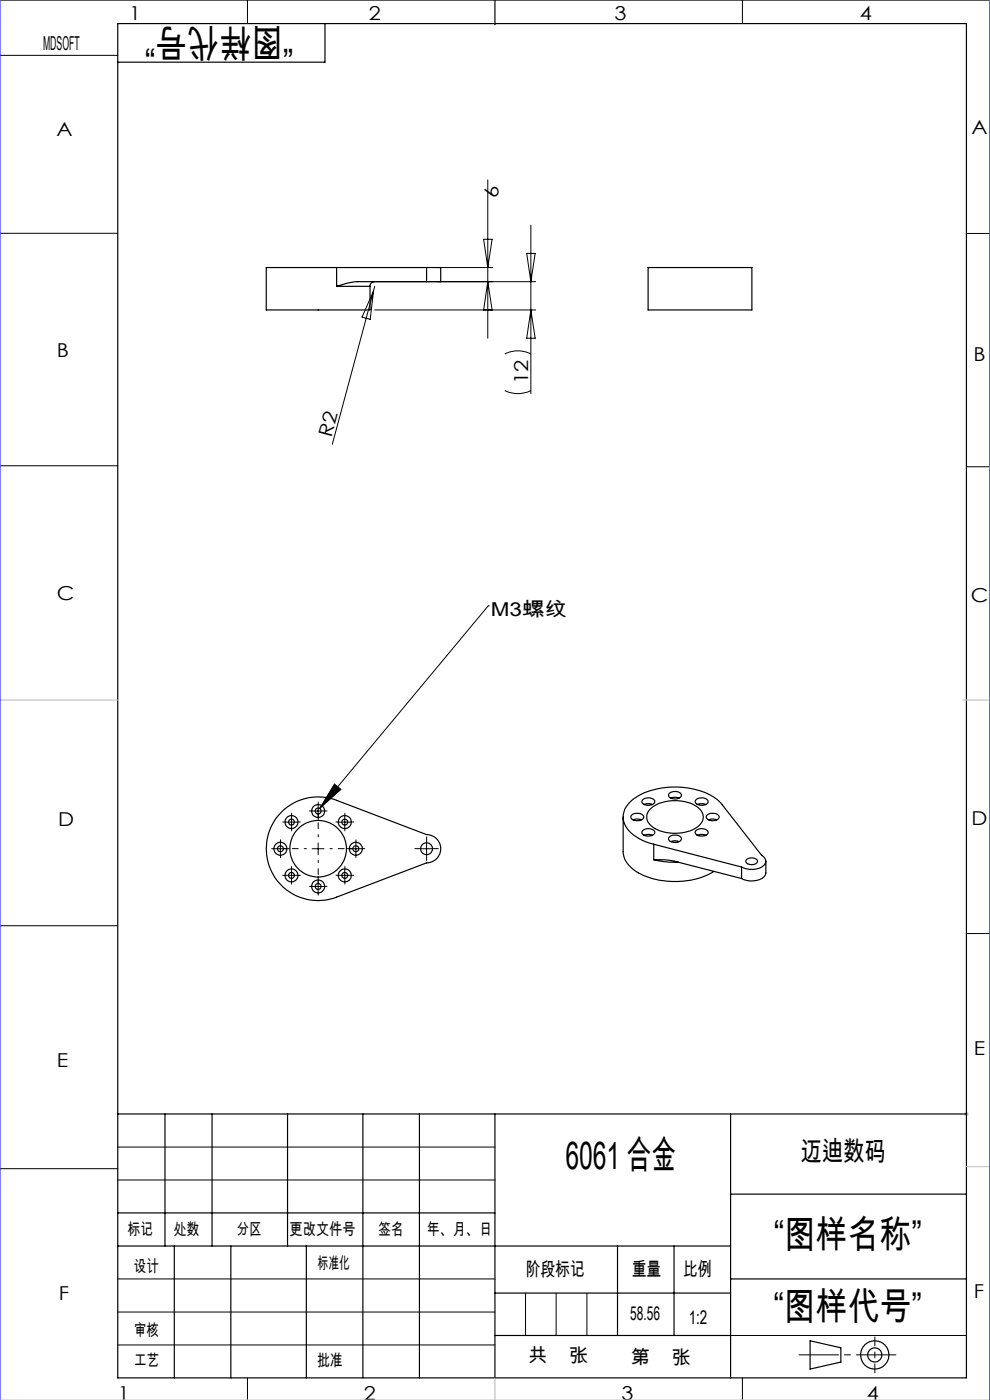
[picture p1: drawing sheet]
<svg xmlns="http://www.w3.org/2000/svg" width="210mm" height="297mm" viewBox="0 0 210 297" stroke-linecap="round" stroke-linejoin="round" font-family="sans-serif">
<g fill="none" stroke="#000" stroke-width=".21">
<path d="M0 0h210M0 11.7h25M52.5 0v5M157.5 0v5M103.5 38.2v33.6M0 49.5h25M79.5 59.8h34.1M92.7 56.8h11.8M102.6 50.8h1.8l-.9 6zM111.7 53.8h1.8l-.9 6zM112.6 47.8v35.7M205 49.5h5"/>
<path d="M79.2 61.7l-8.7 32.6M79.2 61.7l-.7 6.1-1.7-.5zM79.5 65.8h34.1M79.5 60.7l-.3 1M102.6 65.8l.9-6 .9 6M107.1 75.1a6.1 6.1 0 0 1 5.5 0M112.6 65.8l.9 6h-1.8zM0 98.8h25M107.1 82.9a6.4 6.4 0 0 0 5.5 0M205 99h5M103.6 128.5h.1M103.6 128.5l-35.8 43"/>
<path d="M59.5 178.8v2.5M60.6 174.4h2.5M61.8 173.1v2.5M66.2 172h2.5M67.5 170.8v2.5M67.5 178.8v2.5M70.9 166.3l1.4 1.2-4.5 4zM71.9 174.4h2.5M73.1 173.1v2.5M75.5 178.8v2.5M90.5 178.8v2.5M0 196.4h25"/>
<path d="M58.2 180.1h2.5M60.6 185.7h2.5M61.8 184.5v2.5M66.2 180.1h2.5M66.2 188.1h2.5M67.5 186.8v2.5M71.9 185.7h2.5M73.1 184.5v2.5M74.2 180.1h2.5M89.2 180.1h2.5M205 198h5M0 247.9h25"/>
<path d="M25 243.3h80M25 250.3h80M25 278.3h80M25 271.3h80M111.5 274.3v9M118 274.3v9M124.5 274.3v9M25 285.3h80M52.5 292.3v4.7M155 283.3h50M157.5 292.3v4.7"/>
</g>
<g fill="none" stroke="#000" stroke-width=".25">
<path d="M25 5h180v287.3h-180zM68.9 5v8.2h-43.9M105 0v5.2M71.4 56.8h-14.9v9h22v-5.1M71.4 56.8v3.9M71.4 56.8h19.1M79.5 59.8a1.02 1.02 0 0 0-1 .9M90.5 59.8h-15.1l-2.1 .3-1.9 .6M90.5 56.8h3v3h-3M90.5 56.8v3M137.5 56.8h22v9h-22zM71.4 60.7h7.1"/>
<path d="M59.7 172.3a11 11 0 0 1 11.7-2.5l19.1 7.3a3 3 0 0 1 3 3 3 3 0 0 1-3 3l-19.1 7.2a11 11 0 0 1-13.2-4.2 11 11 0 0 1 1.5-13.8zM132.2 173.3v7.4a5.9 5.9 0 0 0 4 4.9 17.2 17.2 0 0 0 15.2-.7M133.9 173a1.73 1.73 0 0 1 2.7 .3 1.62 1.62 0 0 1-2.5 .5l-.3-.4zM134.3 173.9l.7-.2 1.1 .2M136.3 169.6a1.67 1.67 0 0 1 2.6 .4 1.51 1.51 0 0 1-2.2 .7 .62 .62 0 0 1-.5-.4 .62 .62 0 0 1 .1-.7zM136.3 176.2a1.89 1.89 0 0 1 2.6 .2 1.11 1.11 0 0 1-1.4 1 .97 .97 0 0 1-1.3-1zM136.6 177.2l.8-.2 1 .2M136.6 170.7l.6-.2 1.2 .2M137.9 171.7a8.7 8.7 0 0 1 10.3-.3 2.42 2.42 0 0 1-.5 4.2 8.9 8.9 0 0 1-9.6-.4 2.28 2.28 0 0 1-.2-3.5zM138.7 179.1a8.5 8.5 0 0 1-6.3-4.5 4.5 4.5 0 0 1 2.2-5.3 17 17 0 0 1 15-1.1 8.8 8.8 0 0 1 3.6 2.5l8.4 10.8a1.33 1.33 0 0 1 .9 1.3 1.33 1.33 0 0 1-1 1.2l-1.4 .4a5 5 0 0 1-2.8-.5M138.7 179.1l18.6 4.8M138.7 179.1v3.3"/>
<path d="M142 177.5a1.75 1.75 0 0 1 2.6 .4 1.62 1.62 0 0 1-2.5 .5 .54 .54 0 0 1-.1-.9zM142 168.3a1.75 1.75 0 0 1 2.6 .4 1.57 1.57 0 0 1-2.8 0zM142.3 178.5l.7-.1 1 .1M142.3 169.3l.9-.2 .8 .2M147.6 176.3a1.73 1.73 0 0 1 2.6 .3 1.51 1.51 0 0 1-2.2 .6 .64 .64 0 0 1-.4-.9zM147.6 169.8a1.68 1.68 0 0 1 2.6 .2 1.51 1.51 0 0 1-2.2 .7 .64 .64 0 0 1-.4-.9zM148 177.2l.7-.2 1 .2M148 170.7l.5-.2 1.2 .2M150 172.9a1.73 1.73 0 0 1 2.5 .4 1.57 1.57 0 0 1-2.4 .5 .52 .52 0 0 1-.1-.9zM150.3 173.9l.7-.2 1 .2M138.7 182.4l3.9 .2 14.7 3.8M138.7 182.4l2.2 .4 3 .1"/>
<path d="M157.3 183.9v2.5M158.3 182.4a1.55 1.55 0 0 1 2.4 .3 1.43 1.43 0 0 1-2.5 0zM162.5 182.7v2.5a2.25 2.25 0 0 1-2.4 1.6h-1.5l-1.3-.4M25 236.3h180M35 236.3v28M45 236.3v28M61 236.3v28M77 236.3v56M89 236.3v56M105 236.3v56M155 236.3v56M25 257.3h80"/>
<path d="M155 253.3h50M25 264.3h130M37 264.3v28M49 264.3v28M65 264.3v28M105 274.3h50M131 264.3v19M143 264.3v19M155 271.3h50M105 283.3h50M171.8 284.4l6.6 1.5v3.1l-6.6 1.4z"/>
<circle cx="61.8" cy="174.4" r=".61"/>
<circle cx="61.8" cy="174.4" r="1.38"/>
<circle cx="67.5" cy="172" r="1.37"/>
<circle cx="67.5" cy="172.1" r=".63"/>
<circle cx="73.1" cy="174.4" r=".62"/>
<circle cx="73.1" cy="174.4" r="1.39"/>
<circle cx="59.5" cy="180.1" r=".63"/>
<circle cx="59.5" cy="180.1" r="1.37"/>
<circle cx="61.8" cy="185.7" r="1.36"/>
<circle cx="61.8" cy="185.7" r=".62"/>
<circle cx="67.5" cy="180.1" r="6"/>
<circle cx="67.5" cy="188.1" r=".63"/>
<circle cx="67.5" cy="188.1" r="1.39"/>
<circle cx="73.1" cy="185.7" r="1.37"/>
<circle cx="73.1" cy="185.7" r=".63"/>
<circle cx="75.5" cy="180.1" r="1.36"/>
<circle cx="75.5" cy="180.1" r=".63"/>
<circle cx="90.5" cy="180" r="1.24"/>
<circle cx="185.5" cy="287.4" r="3"/>
<circle cx="185.6" cy="287.4" r="1.5"/>
</g>
<path d="M204.5 236.3h1M204.6 236l.8 .7M205 235.8v1M205.4 236l-.8 .7M205 247.5h5M0 297h210" fill="none" stroke="#c0c0c0" stroke-width=".21"/>
<g fill="none" stroke="#000" stroke-width=".21" stroke-dasharray="30.5 1.3 1.3 1.3">
<path d="M59.5 178.8v-.6M60.6 174.4h-.6M61.8 173.1v-.6M61.8 175.6v.7M63.1 174.4h.6M66.3 172h-.7M67.5 170.8v-.6M67.5 173.3v.6M68.8 172h.6M71.9 174.4h-.6M73.2 173.1v-.6M73.2 175.6v.7"/>
<path d="M74.4 174.4h.6M75.5 178.8v-.6M90.5 178.8v-1.3M58.2 180h-.6M59.5 181.3v.6M60.6 185.7h-.6M60.7 180h.7M61.8 184.4v-.6M61.8 186.9v.7M63.1 185.7h.6M66.3 188h-.7M67.5 186.8v-.6"/>
<path d="M67.5 189.3v.6M68.8 188h.6M71.9 185.7h-.6M73.2 184.4v-.6M73.2 186.9v.7M74.2 180h-.6M74.4 185.7h.6M75.5 181.3v.6M76.8 180h.6M89.2 180h-1.2M90.5 181.3v1.2M91.7 180h1.3"/>
</g>
<path d="M67.5 177.5v-4.7M65 180h-4.8M67.5 182.5v4.8M70 180h4.8" fill="none" stroke="#000" stroke-width=".21" stroke-dasharray="30.5 1.3 1.3 1.3" stroke-dashoffset="30"/>
<path d="M169.5 287.4h20.5" fill="none" stroke="#000" stroke-width=".21" stroke-dasharray="30.5 1.3 1.3 1.3" stroke-dashoffset="22.1"/>
<path d="M185.6 283.6v7.6" fill="none" stroke="#000" stroke-width=".21" stroke-dasharray="30.5 1.3 1.3 1.3" stroke-dashoffset="28.6"/>
<path d="M0 148.5h25M204.3 148.5h5.7M105 292.3v4.7" fill="none" stroke="#c0c0c0" stroke-width=".25"/>
<path d="M0 0v297M210 0v297" fill="none" stroke="#00f" stroke-width=".21"/>
<path d="M70.9 166.3l1.4 1.2-4.5 4z" fill="#000"/>
<g font-size="8.1">
<text x="62.2" y="6.1" transform="rotate(-180 62.2 6.1)">“图样代号”</text>
<text x="119.9" y="247.9">6061 合金</text>
<text x="164.2" y="264.7">“图样名称”</text>
<text x="164.1" y="279.9">“图样代号”</text>
</g>
<text font-size="5.8" x="169.9" y="246.3">迈迪数码</text>
<g font-size="4.1">
<text x="27.5" y="4.3">1</text>
<text x="78.3" y="4.3">2</text>
<text x="130.3" y="4.3">3</text>
<text x="182.4" y="4.3">4</text>
<text x="9.1" y="10.5">MDSOFT</text>
<text x="12" y="28.8">A</text>
<text x="206.1" y="28.4">A</text>
<text x="105.7" y="42" transform="rotate(-90 105.7 42)">6</text>
<text x="12.1" y="75.8">B</text>
<text x="206.5" y="76.5">B</text>
<text x="112.1" y="81.5" transform="rotate(-90 112.1 81.5)">12</text>
<text x="70.3" y="92.9" transform="rotate(-75 70.3 92.9)">R2</text>
<text x="12" y="127.4">C</text>
<text x="104.1" y="130.6">M3螺纹</text>
<text x="205.9" y="127.7">C</text>
<text x="12.3" y="175.3">D</text>
<text x="206.1" y="175.1">D</text>
<text x="12" y="226.5">E</text>
<text x="206.6" y="223.9">E</text>
<text x="12.5" y="275.7">F</text>
<text x="111.5" y="270.7">阶段标记</text>
<text x="134" y="270.7">重量</text>
<text x="144.9" y="270.7">比例</text>
<text x="206.6" y="275.3">F</text>
<text x="133.7" y="279.9">58.56</text>
<text x="146.1" y="280.8">1:2</text>
<text x="112.1" y="288.9">共</text>
<text x="120.7" y="288.9">张</text>
<text x="133.8" y="289.3">第</text>
<text x="142.5" y="289.3">张</text>
<text x="25.1" y="297">1</text>
<text x="77.2" y="297">2</text>
<text x="131.9" y="297">3</text>
<text x="183.8" y="297">4</text>
</g>
<g font-size="3.5">
<text x="27.1" y="262">标记</text>
<text x="36.9" y="262">处数</text>
<text x="50.2" y="262">分区</text>
<text x="61.4" y="262">更改文件号</text>
<text x="80.3" y="262">签名</text>
<text x="90.5" y="262">年、月、日</text>
<text x="28.4" y="269.8">设计</text>
<text x="67.4" y="269.2">标准化</text>
<text x="28.5" y="283.4">审核</text>
<text x="28.5" y="289.7">工艺</text>
<text x="67.3" y="289.7">批准</text>
</g>
</svg>
